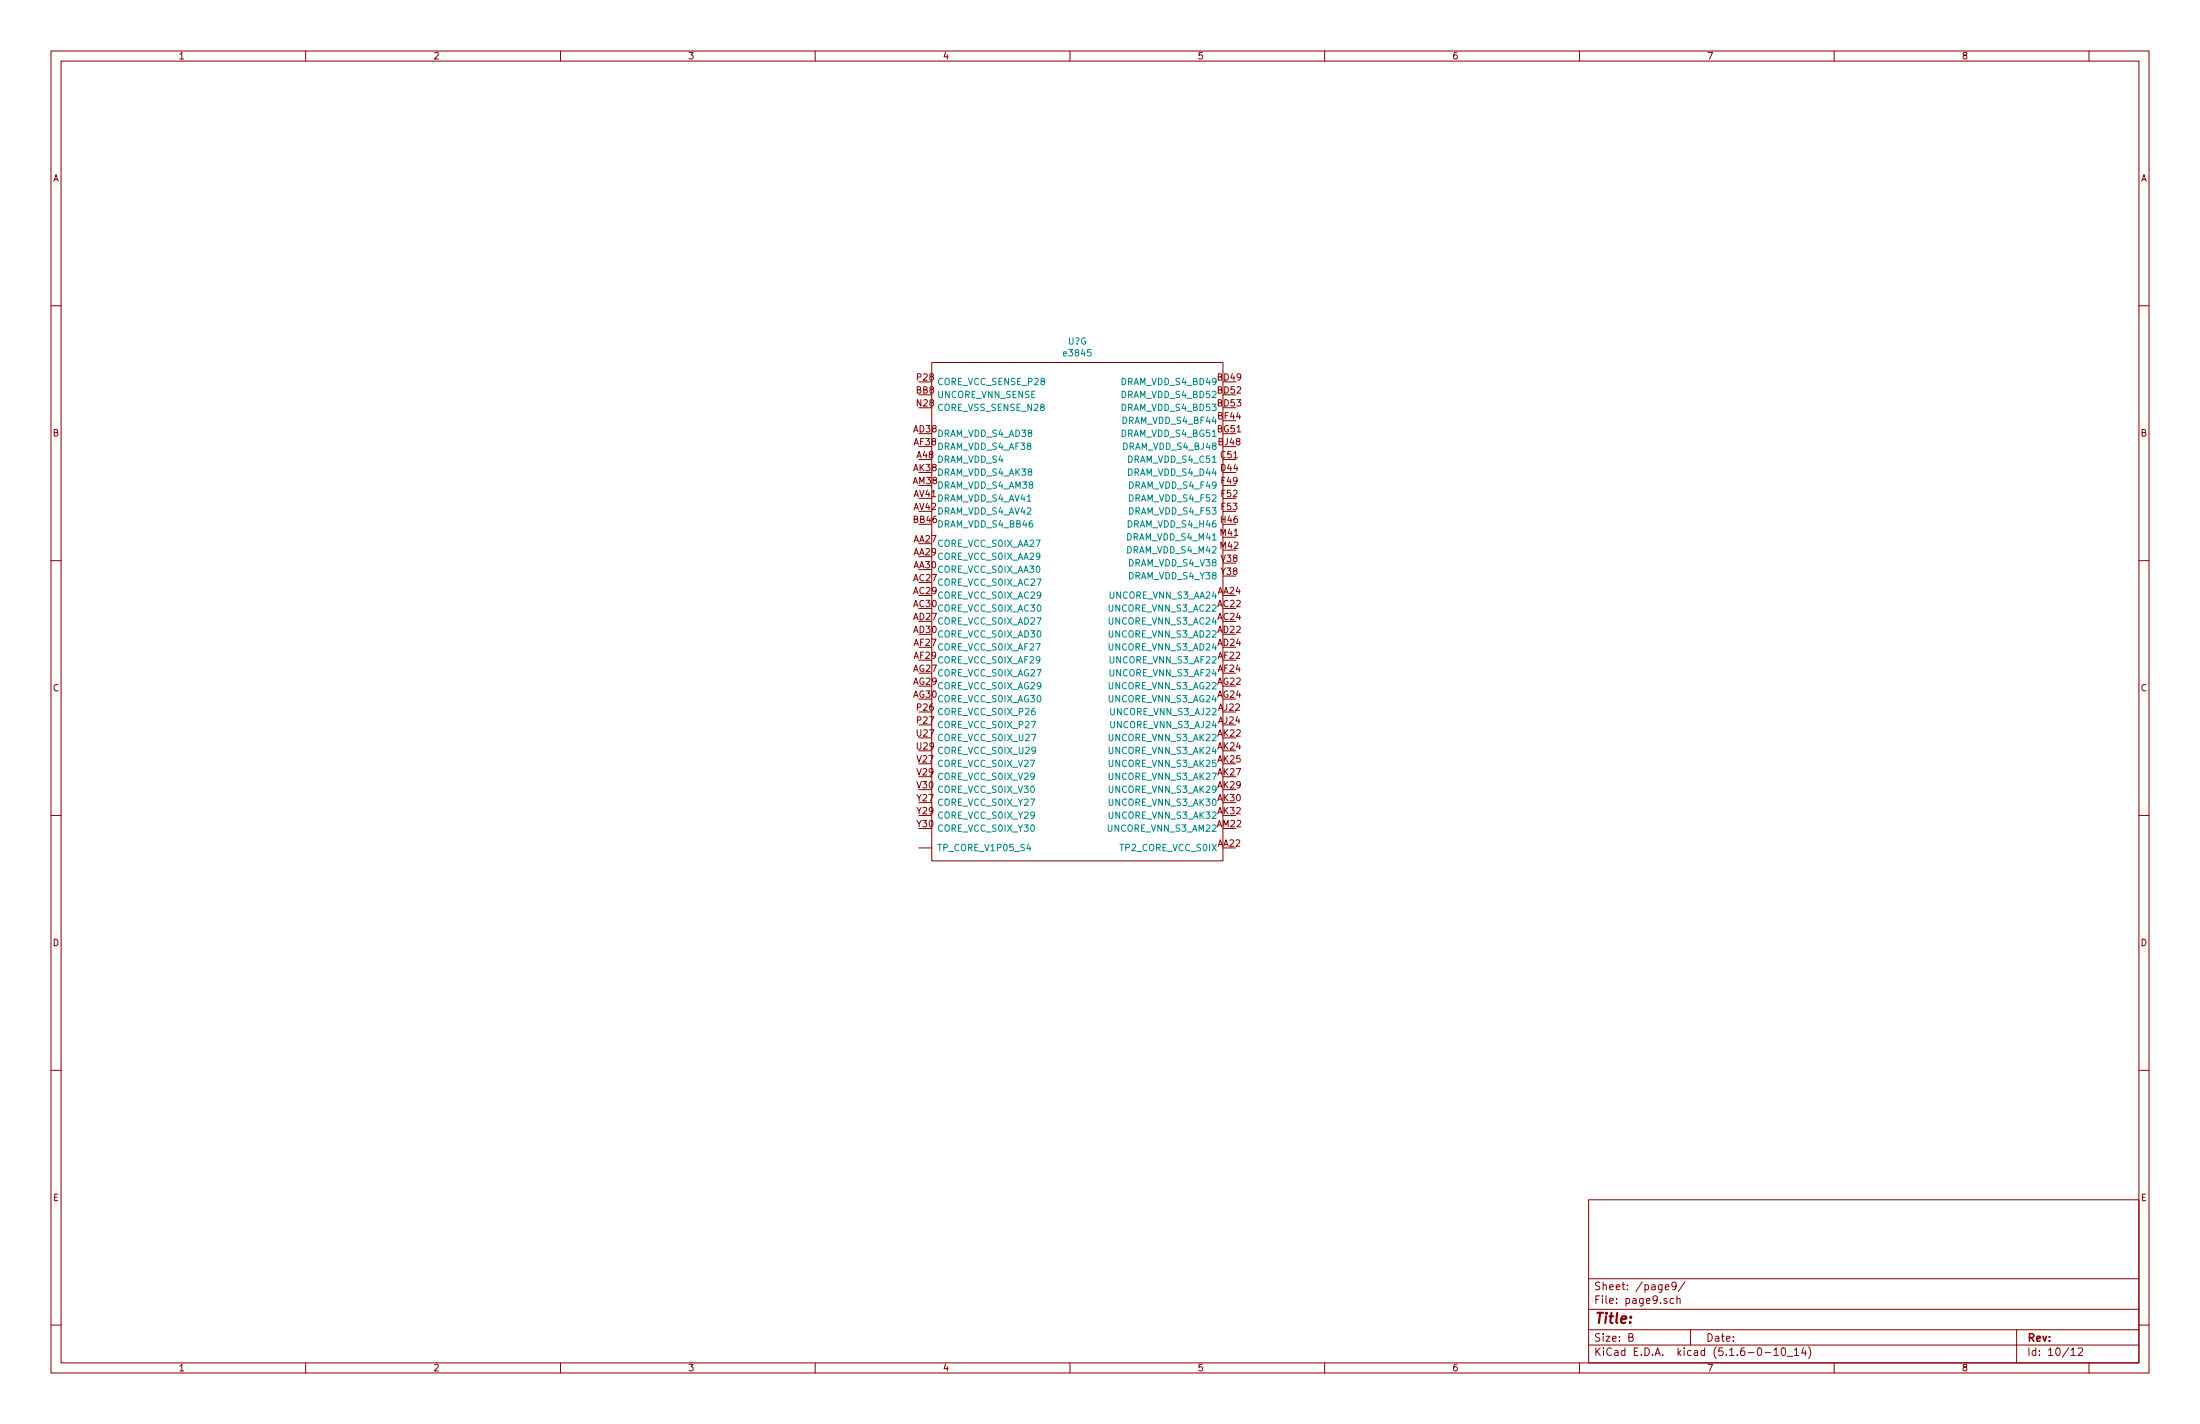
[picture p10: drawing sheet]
<svg xmlns="http://www.w3.org/2000/svg" width="432mm" height="279mm" viewBox="0 0 432 279" stroke-linecap="round" stroke-linejoin="round" font-family="sans-serif">
<g fill="none" stroke="#840000" stroke-width=".2">
<path d="M10 10h411.8v259.4h-411.8zM12 12h407.8v255.4h-407.8zM60 10v2M110 10v2M160 10v2M210 10v2M260 10v2M310 10v2M360 10v2M410 10v2M10 60h2M419.8 60h2"/>
<path d="M182.9 71.1h57.1v97.8h-57.1zM10 110h2M419.8 110h2M10 160h2M419.8 160h2M180.3 166.4h2.6M10 210h2M419.8 210h2M311.8 235.4h108v32h-108zM10 260h2M311.8 256.9h108M311.8 250.9h108"/>
<path d="M326.8 252.6l.8-.2-.1-.3h-.4l-.3 .2 .1 .7h.6M328.5 254.8h-.4l-.3 .2 .1 .7h.6M329 252.2l-.3 .3-.4-.1-.2-.2 .2-.6h.4l.3 .2-.1 .9-.3 .4h-.3M329.1 254.9l.3-.1h.3l.1 1M329.1 254.3v1.5M330.7 251.5l-1.3 1.9M419.8 260h2M60 267.4v2M110 267.4v2M160 267.4v2M210 267.4v2M260 267.4v2"/>
<path d="M310 267.4v2M311.8 263.9h108M311.8 260.9h108M319.7 262.4l.7-.1 .1-.2-.1-.4h-.7v1.5h.6l.2-.2 .1-.3-.4-.3M331.8 260.9v3M346.4 265.4h1.1M348.2 264.9l.4-.4v1.5M348.2 266h.8M349.8 264.6l.2-.1a.85 .85 0 0 1 .1 1.5 .79 .79 0 0 1-.3-1.4zM350.7 266.1h1.2M352.2 264.9l.4-.4v1.5M352.2 266h.8"/>
<path d="M354 264.4l-.4 1.1h.9M354.3 265v1M355 264.3a1.71 1.71 0 0 1 0 2.2M360 267.4v2M395.8 260.9v6.5M406.5 264.9l.4-.4v1.5M406.5 266h.8M407.9 264.6l.6-.1 .2 .1 .1 .3-1 1.1h1M410 267.4v2"/>
</g>
<path d="M202.4 141.5h.9l-.6 1.3M201.9 165.6l-.4 .9h.8" fill="none" stroke="#008484" stroke-width=".2"/>
<text font-size="2.8" fill="#840000" x="312.8" y="259.7">Title:</text>
<g font-size="2.1" fill="#840000">
<text x="312.8" y="255.8">File: page9.sch</text>
<text x="312.8" y="253.1">Sheet: /page9/</text>
<text x="312.8" y="263.2">Size: B</text>
<text x="334.8" y="263.2">Date:</text>
<text x="397.8" y="263.2">Rev:</text>
<text x="312.8" y="266">KiCad E.D.A. kicad (5.1.6-0-10_14)</text>
<text x="397.8" y="266">Id: 10/12</text>
</g>
<g font-size="1.8" fill="#840000">
<text x="35" y="11.6">1</text>
<text x="85" y="11.6">2</text>
<text x="135" y="11.6">3</text>
<text x="185" y="11.6">4</text>
<text x="235" y="11.6">5</text>
<text x="285" y="11.6">6</text>
<text x="335" y="11.6">7</text>
<text x="385" y="11.6">8</text>
<text x="10.4" y="35.6">A</text>
<text x="420.2" y="35.6">A</text>
<text x="179.9" y="77.2">BB8</text>
<text x="180" y="74.7">P28</text>
<text x="239" y="74.7">BD49</text>
<text x="239" y="77.2">BD52</text>
<text x="180" y="79.8">N28</text>
<text x="239" y="79.8">BD53</text>
<text x="239.1" y="82.3">BF44</text>
<text x="10.4" y="85.6">B</text>
<text x="179.3" y="84.8">AD38</text>
<text x="179.5" y="87.4">AF38</text>
<text x="180" y="89.9">A48</text>
<text x="239" y="84.8">BG51</text>
<text x="239.2" y="87.4">BJ48</text>
<text x="239.7" y="89.9">C51</text>
<text x="420.2" y="85.6">B</text>
<text x="179.2" y="95">AM38</text>
<text x="179.3" y="92.5">AK38</text>
<text x="239.7" y="92.5">D44</text>
<text x="239.8" y="95">F49</text>
<text x="179.4" y="97.5">AV41</text>
<text x="179.4" y="100.1">AV42</text>
<text x="239.8" y="97.5">F52</text>
<text x="239.8" y="100.1">F53</text>
<text x="179.3" y="106.4">AA27</text>
<text x="179.3" y="102.6">BB46</text>
<text x="239.6" y="105.2">M41</text>
<text x="239.6" y="107.7">M42</text>
<text x="239.7" y="102.6">H46</text>
<text x="179.3" y="109">AA29</text>
<text x="179.3" y="111.5">AA30</text>
<text x="239.7" y="110.2">V38</text>
<text x="239.7" y="112.8">Y38</text>
<text x="179.3" y="114">AC27</text>
<text x="179.3" y="116.6">AC29</text>
<text x="179.3" y="119.1">AC30</text>
<text x="239" y="116.6">AA24</text>
<text x="239" y="119.1">AC22</text>
<text x="179.3" y="121.7">AD27</text>
<text x="179.3" y="124.2">AD30</text>
<text x="239" y="121.7">AC24</text>
<text x="239" y="124.2">AD22</text>
<text x="179.3" y="131.8">AG27</text>
<text x="179.5" y="126.7">AF27</text>
<text x="179.5" y="129.3">AF29</text>
<text x="239" y="126.7">AD24</text>
<text x="239.1" y="129.3">AF22</text>
<text x="239.1" y="131.8">AF24</text>
<text x="10.4" y="135.6">C</text>
<text x="179.3" y="134.4">AG29</text>
<text x="179.3" y="136.9">AG30</text>
<text x="239" y="134.4">AG22</text>
<text x="239" y="136.9">AG24</text>
<text x="420.2" y="135.6">C</text>
<text x="180" y="139.4">P26</text>
<text x="180" y="142">P27</text>
<text x="239.2" y="139.4">AJ22</text>
<text x="239.2" y="142">AJ24</text>
<text x="180" y="144.5">U27</text>
<text x="180" y="147.1">U29</text>
<text x="180" y="149.6">V27</text>
<text x="239" y="144.5">AK22</text>
<text x="239" y="147.1">AK24</text>
<text x="239" y="149.6">AK25</text>
<text x="180" y="152.1">V29</text>
<text x="180" y="154.7">V30</text>
<text x="239" y="152.1">AK27</text>
<text x="239" y="154.7">AK29</text>
<text x="180" y="157.2">Y27</text>
<text x="180" y="159.8">Y29</text>
<text x="239" y="157.2">AK30</text>
<text x="239" y="159.8">AK32</text>
<text x="180" y="162.3">Y30</text>
<text x="238.9" y="162.3">AM22</text>
<text x="239" y="166.1">AA22</text>
<text x="10.4" y="185.6">D</text>
<text x="420.2" y="185.6">D</text>
<text x="10.4" y="235.6">E</text>
<text x="420.2" y="235.6">E</text>
<text x="35" y="269">1</text>
<text x="85" y="269">2</text>
<text x="135" y="269">3</text>
<text x="185" y="269">4</text>
<text x="235" y="269">5</text>
<text x="285" y="269">6</text>
<text x="335" y="269">7</text>
<text x="385" y="269">8</text>
</g>
<g font-size="1.8" fill="#008484">
<text x="209" y="69.9">e3845</text>
<text x="209.6" y="67.6">U?G</text>
<text x="183.9" y="75.6">CORE_VCC_SENSE_P28</text>
<text x="220.3" y="75.6">DRAM_VDD_S4_BD49</text>
<text x="183.9" y="78.1">UNCORE_VNN_SENSE</text>
<text x="183.9" y="80.6">CORE_VSS_SENSE_N28</text>
<text x="220.3" y="78.1">DRAM_VDD_S4_BD52</text>
<text x="220.3" y="80.6">DRAM_VDD_S4_BD53</text>
<text x="220.5" y="83.2">DRAM_VDD_S4_BF44</text>
<text x="183.9" y="85.7">DRAM_VDD_S4_AD38</text>
<text x="183.9" y="88.3">DRAM_VDD_S4_AF38</text>
<text x="220.2" y="85.7">DRAM_VDD_S4_BG51</text>
<text x="220.6" y="88.3">DRAM_VDD_S4_BJ48</text>
<text x="183.9" y="90.8">DRAM_VDD_S4</text>
<text x="183.9" y="93.3">DRAM_VDD_S4_AK38</text>
<text x="183.9" y="95.9">DRAM_VDD_S4_AM38</text>
<text x="221.6" y="90.8">DRAM_VDD_S4_C51</text>
<text x="221.6" y="93.3">DRAM_VDD_S4_D44</text>
<text x="221.8" y="95.9">DRAM_VDD_S4_F49</text>
<text x="183.9" y="98.4">DRAM_VDD_S4_AV41</text>
<text x="183.9" y="101">DRAM_VDD_S4_AV42</text>
<text x="221.8" y="98.4">DRAM_VDD_S4_F52</text>
<text x="221.8" y="101">DRAM_VDD_S4_F53</text>
<text x="183.9" y="107.3">CORE_VCC_S0IX_AA27</text>
<text x="183.9" y="103.5">DRAM_VDD_S4_BB46</text>
<text x="221.4" y="106">DRAM_VDD_S4_M41</text>
<text x="221.6" y="103.5">DRAM_VDD_S4_H46</text>
<text x="183.9" y="109.9">CORE_VCC_S0IX_AA29</text>
<text x="183.9" y="112.4">CORE_VCC_S0IX_AA30</text>
<text x="221.4" y="108.6">DRAM_VDD_S4_M42</text>
<text x="221.7" y="111.1">DRAM_VDD_S4_V38</text>
<text x="221.7" y="113.7">DRAM_VDD_S4_Y38</text>
<text x="183.9" y="114.9">CORE_VCC_S0IX_AC27</text>
<text x="183.9" y="117.5">CORE_VCC_S0IX_AC29</text>
<text x="218" y="117.5">UNCORE_VNN_S3_AA24</text>
<text x="183.9" y="120">CORE_VCC_S0IX_AC30</text>
<text x="183.9" y="122.6">CORE_VCC_S0IX_AD27</text>
<text x="183.9" y="125.1">CORE_VCC_S0IX_AD30</text>
<text x="218" y="120">UNCORE_VNN_S3_AC22</text>
<text x="218" y="122.6">UNCORE_VNN_S3_AC24</text>
<text x="218" y="125.1">UNCORE_VNN_S3_AD22</text>
<text x="183.9" y="127.6">CORE_VCC_S0IX_AF27</text>
<text x="183.9" y="130.2">CORE_VCC_S0IX_AF29</text>
<text x="218" y="127.6">UNCORE_VNN_S3_AD24</text>
<text x="218.2" y="130.2">UNCORE_VNN_S3_AF22</text>
<text x="183.9" y="132.7">CORE_VCC_S0IX_AG27</text>
<text x="183.9" y="135.3">CORE_VCC_S0IX_AG29</text>
<text x="183.9" y="137.8">CORE_VCC_S0IX_AG30</text>
<text x="217.9" y="135.3">UNCORE_VNN_S3_AG22</text>
<text x="217.9" y="137.8">UNCORE_VNN_S3_AG24</text>
<text x="218.2" y="132.7">UNCORE_VNN_S3_AF24</text>
<text x="183.9" y="140.3">CORE_VCC_S0IX_P26</text>
<text x="183.9" y="142.9">CORE_VCC_S0IX_P27</text>
<text x="218.3" y="140.3">UNCORE_VNN_S3_AJ22</text>
<text x="218.3" y="142.9">UNCORE_VNN_S3_AJ24</text>
<text x="183.9" y="145.4">CORE_VCC_S0IX_U27</text>
<text x="183.9" y="148">CORE_VCC_S0IX_U29</text>
<text x="218" y="145.4">UNCORE_VNN_S3_AK22</text>
<text x="218" y="148">UNCORE_VNN_S3_AK24</text>
<text x="183.9" y="150.5">CORE_VCC_S0IX_V27</text>
<text x="183.9" y="153">CORE_VCC_S0IX_V29</text>
<text x="183.9" y="155.6">CORE_VCC_S0IX_V30</text>
<text x="218" y="150.5">UNCORE_VNN_S3_AK25</text>
<text x="218" y="153">UNCORE_VNN_S3_AK27</text>
<text x="218" y="155.6">UNCORE_VNN_S3_AK29</text>
<text x="183.9" y="158.1">CORE_VCC_S0IX_Y27</text>
<text x="183.9" y="160.7">CORE_VCC_S0IX_Y29</text>
<text x="218" y="158.1">UNCORE_VNN_S3_AK30</text>
<text x="218" y="160.7">UNCORE_VNN_S3_AK32</text>
<text x="183.9" y="163.2">CORE_VCC_S0IX_Y30</text>
<text x="183.9" y="167">TP_CORE_V1P05_S4</text>
<text x="217.8" y="163.2">UNCORE_VNN_S3_AM22</text>
<text x="220.1" y="167">TP2_CORE_VCC_S0IX</text>
</g>
</svg>
